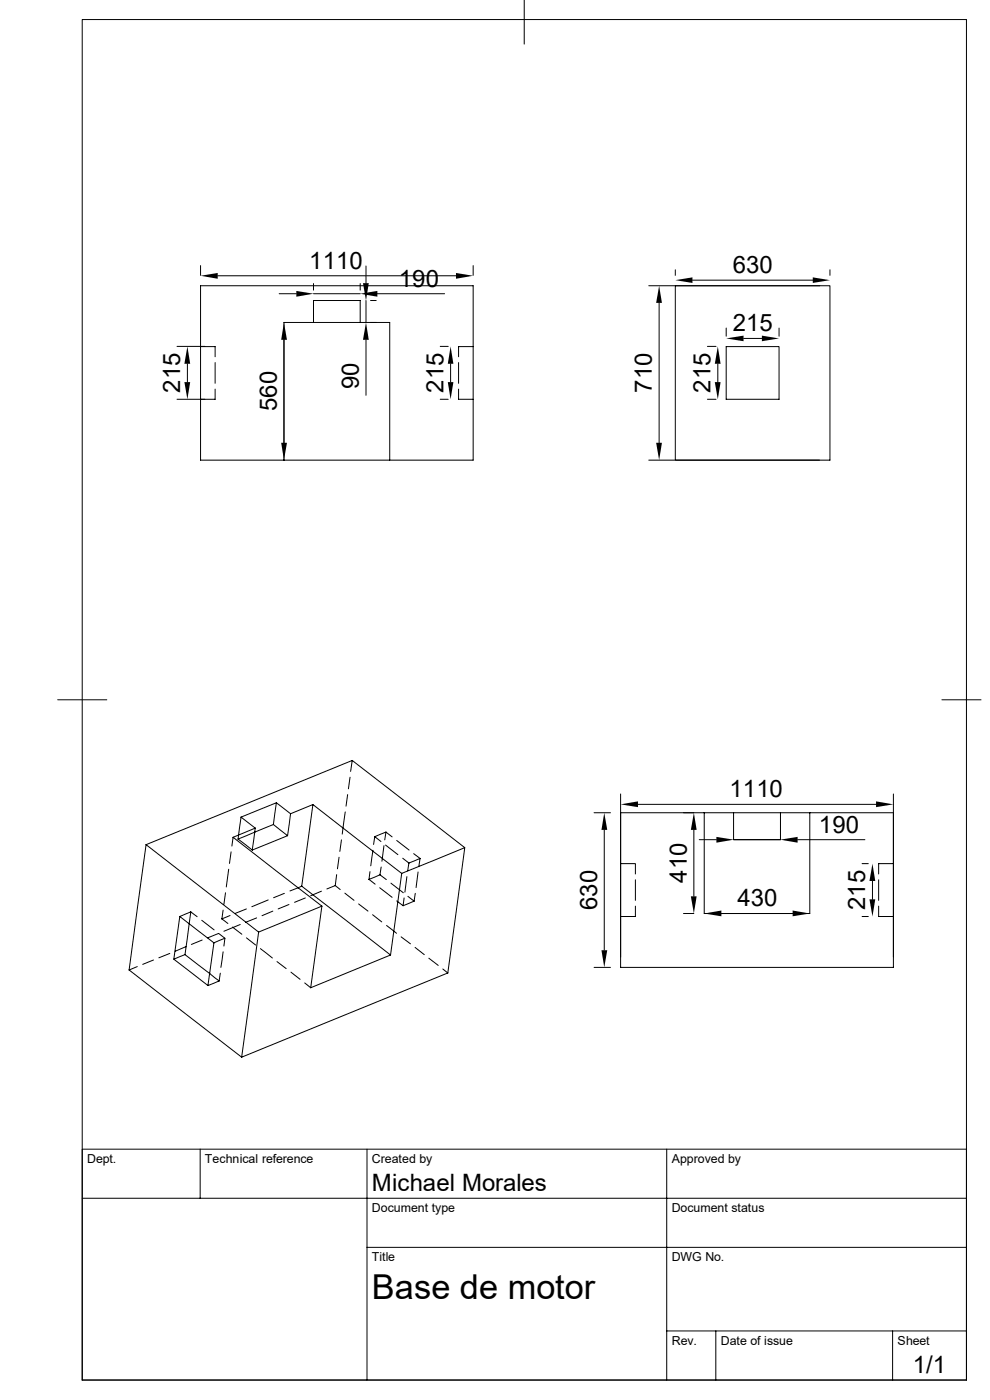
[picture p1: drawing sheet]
<svg xmlns="http://www.w3.org/2000/svg" width="210mm" height="297mm" viewBox="0 0 210 297" stroke-linecap="round" stroke-linejoin="round" font-family="sans-serif">
<g fill="none" stroke="#000" stroke-width=".21">
<path d="M17.4 4.1h187.6v288.7h-187.6zM111.2 0v9.4M42.5 56.3v2.1M46.2 58.5h50.5M77.6 56.4v3.7M100.4 56.3v2.1M143.3 57.2v1.2M146.9 59.4h25.5M176.1 57.2v1.2M37.5 73.5h6M39.8 77.2v3.9M42.5 73.5h3.1v2.2"/>
<path d="M42.5 60.6h57.9v37h-57.9zM45.6 76.9v4.4M59.2 62.3h3.7M60.2 72.1v21.8M66.5 68.4v-4.6h9.9v4.6M66.5 68.4h9.9M66.5 68.4h-6.3v29.2M66.5 60.2v1.4M66.5 62.3h9.9M76.4 60.2v1.4M76.4 68.4h6.3v29.2M77.6 63.8v4.6"/>
<path d="M77.6 72.1v11.8M78.6 63.8h1.2M78.6 68.4h1.2M80.1 62.3h14.2M93.4 73.5h1.7M95.6 77.2v3.9M97.3 76.9v4.4M100.4 73.5h-3.1v2.2M137.6 60.6h36.3M139.8 64.3v29.6M143.3 60.6h32.8v37h-32.8zM150.1 73.5h1.8"/>
<path d="M152.3 77.2v3.9M154.1 69.6v1.7M154.1 73.5h11.2v11.2h-11.2zM157.7 71.8h3.9M165.3 69.6v1.7M37.5 84.7h6M45.6 82.5v2.2h-3.1M93.4 84.7h1.7M97.3 82.5v2.2h3.1M137.6 97.6h36.3M150.1 84.7h1.8M12.2 148.5h10.4"/>
<path d="M199.8 148.5h8.3M31 179.2l23.9 18.5M31 179.2l-3.6 26.6M49.4 177.6l18.9 14.6M49.4 177.6l-.2 1.9M50.5 178l3 2.3M51.1 173.4l-.6 4.6M51.1 173.4l3 2.3M54.1 175.7l-.6 4.6M54.1 175.7l-4.7 1.9M58 174.9l-7.5 3.1M58 174.9l3 2.4"/>
<path d="M58.6 170.3l-.6 4.6M58.6 170.3l-7.5 3.1M58.6 170.3l3 2.3M61 177.3l-7.5 3M61.6 172.6l-.6 4.7M61.6 172.6l4.8-1.9-2.4 17.3M66.4 170.7l18.8 14.6M72.4 178.2l-.3 2.4M73.2 172.3l-.6 4.7M73.7 168.6l-.3 2.4M74.3 164.9l-.4 2.4M74.7 161.3l-43.7 17.9"/>
<path d="M74.7 161.3l23.9 18.5M74.7 161.3l-.3 2.4M79.5 177.5l-.3 1.7M79.5 177.5l1.3 1M81.4 179.4l-.4 3.3M81.8 179.3l2.6 2M81.9 176.5l-2.4 1M81.9 176.5l-.3 1.7M81.9 176.5l1.3 1M84.2 178.3l2.6 2M126 172.4h3.5M128.2 176.1v25.5"/>
<path d="M131.7 168.4v34.7M135.3 170.6h50.5M145 172.4h2.2M147.2 176.1v14.1M148.3 178.1h3.7M149.4 172.4h6.2M149.4 172.4v21.4h22.4v-21.4M149.4 172.4h-17.7v32.8h57.8v-32.8h-17.7M155.6 172.4h10v5.7h-10zM155.7 178.1h9.8M165.6 172.4h6.2M169.2 178.1h14.3"/>
<path d="M189.5 168.4v34.7M38.1 194.4l7.3 5.6M38.1 194.4l-1.2 9.1 2.3-1M40.5 193.5l-2.4 .9M40.5 193.5l-1.3 9M40.5 193.5l1.3 1M42.8 195.2l2.6 2.1M42.9 199.4l-2.3 1M46.4 198l-2.3 1M46.4 198l1.3 1.1M47.1 194.9l1.2 1M47.3 193.1l-.2 1.8"/>
<path d="M47.8 189.4l-.3 2.5M48.5 184.4l-.5 3.8M48.8 194.2l-1.7 .7M49 180.7l-.3 2.5M49.3 196.7l2 1.5M51 196.1l-3.5 1.5M52.3 192.8l-2.3 1M52.3 199l1.9 1.5M54.4 194.7l-2.3 1M54.9 197.7l-3.6 26.6M56.9 190.9l-3.5 1.5M57.9 193.3l-2.3 1"/>
<path d="M60.3 189.5l-2.3 1M61.3 191.9l-2.3 .9M64 188l-2.5 1M64 188l18.8 14.6-16.9 6.9M64.8 190.5l-2.3 .9M68.2 189.1l-2.3 .9M68.3 192.2l-2.4 17.3M68.3 192.2l-13.4 5.5M71.1 187.9l-1.8 .7M71.1 187.9l1.1 .8M71.4 185.5l-.3 2.4M71.9 181.9l-.3 2.4"/>
<path d="M73.2 189.5l1.9 1.5M76.1 191.8l2 1.5M78.3 186.6l1.3 1M78.5 184.9l-.2 1.7M79 194.1l2 1.5M79.1 180.4l-.4 3.3M80.6 188.3l2.6 2.1M80.6 185.6l-2.3 1M80.6 185.6l1.4 1M80.9 183.9l-.3 1.7M82 196.3l2.1 1.7M82.9 187.4l2.7 2"/>
<path d="M84.2 191.1l1.3 1.1M85.1 198.8l2 1.4M85.2 185.3l-2.4 17.3M85.2 185.3l13.4-5.5-3.6 26.6M85.4 182.1l1.3 1M85.7 190.5l-.2 1.7M86.3 186l-.4 3.3M86.5 190.2l1.3 1M86.7 183.1l-.2 1.6M87.8 181.1l1.3 1M87.8 191.2l-2.3 1M88.1 189.5l-.3 1.7"/>
<path d="M88.7 185l-.4 3.3M89.1 182.1l-2.4 1M89.1 182.1l-.2 1.7M131.7 183.2h3.1v2.2M134.8 192.2v2.2h-3.1M134.8 186.6v4.4M145 193.8h2.2M153 193.8h15.1M182.9 183.2h1.3M182.9 194.4h1.3M185.1 186.9v3.9M186.4 192.2v2.2h3.1"/>
<path d="M186.4 186.6v4.4M189.5 183.2h-3.1v2.2M27.4 205.8l23.9 18.5M29.1 205.1l-1.7 .7M32.6 203.7l-2.3 .9M36 202.3l-2.3 .9M36.9 203.5l7.2 5.6M39.2 202.5l7.3 5.6M39.5 200.8l-2.3 1M45.4 200l-1.3 9.1M45.4 200l2.3-.9-.2 1.6M46.5 208.1l-2.4 1"/>
<path d="M46.7 206.5l-.2 1.6M47.3 201.9l-.4 3.3M55.2 201.3l2.6 1.9M58.8 204l1.9 1.5M61.7 206.2l2 1.6M64.6 208.5l1.3 1M88.1 201l1.9 1.5M91 203.3l2 1.5M93.9 205.6l1.1 .8M95 206.4l-43.7 17.9M126 205.2h3.5M17.4 254.2h187.6"/>
<path d="M42.5 243.8v10.4M77.9 243.8v49M141.4 243.8v49M205 243.8h-187.6v49M77.9 264.6h127.1M141.4 282.4h63.6M151.8 282.4v10.4M189.4 282.4v10.4"/>
</g>
<g fill="#000">
<path d="M42.5 58.5l3.7-.6v1.2zM96.7 57.9l3.7 .6-3.7 .6zM143.3 59.4l3.6-.6v1.2zM172.4 58.8l3.7 .6-3.7 .6zM39.8 73.5l.5 3.7h-1.2zM60.2 68.4l.7 3.7h-1.3zM62.9 61.7l3.6 .6-3.6 .6zM77 60.1h1.2l-.6 3.7zM77.6 68.4l.6 3.7h-1.2zM76.4 62.3l3.7-.6v1.2zM95.6 73.5l.6 3.7h-1.2zM139.8 60.6l.6 3.7h-1.2z"/>
<path d="M152.3 73.5l.6 3.7h-1.3zM154.1 71.8l3.6-.6v1.2zM161.6 71.2l3.7 .6-3.7 .6zM39.1 81.1h1.2l-.5 3.6zM59.6 93.9h1.3l-.7 3.7zM95 81.1h1.2l-.6 3.6zM139.2 93.9h1.2l-.6 3.7zM151.6 81.1h1.3l-.6 3.6zM128.2 172.4l.6 3.7h-1.2zM131.7 170.6l3.6-.6v1.2zM147.2 172.4l.6 3.7h-1.2zM152 177.5l3.7 .6-3.7 .7z"/>
<path d="M165.5 178.1l3.7-.6v1.3zM185.8 170l3.7 .6-3.7 .6zM146.6 190.2h1.2l-.6 3.6zM149.4 193.8l3.6-.6v1.2zM168.1 193.2l3.7 .6-3.7 .6zM185.1 183.2l.6 3.7h-1.3zM184.4 190.8h1.3l-.6 3.6zM127.6 201.6h1.2l-.6 3.6z"/>
</g>
<text font-size="7.3" x="78.9" y="275.6">Base de motor</text>
<g font-size="5.1">
<text x="65.6" y="57">1110</text>
<text x="155.4" y="57.9">630</text>
<text x="84.6" y="60.8">190</text>
<text x="155.4" y="70.3">215</text>
<text x="38.2" y="83.3" transform="rotate(-90 38.2 83.3)">215</text>
<text x="76.1" y="82.6" transform="rotate(-90 76.1 82.6)">90</text>
<text x="94.1" y="83.3" transform="rotate(-90 94.1 83.3)">215</text>
<text x="138.3" y="83.4" transform="rotate(-90 138.3 83.4)">710</text>
<text x="150.7" y="83.3" transform="rotate(-90 150.7 83.3)">215</text>
<text x="58.7" y="87.2" transform="rotate(-90 58.7 87.2)">560</text>
<text x="154.8" y="169.1">1110</text>
<text x="173.7" y="176.7">190</text>
<text x="145.7" y="187.3" transform="rotate(-90 145.7 187.3)">410</text>
<text x="126.7" y="193.1" transform="rotate(-90 126.7 193.1)">630</text>
<text x="156.4" y="192.3">430</text>
<text x="183.6" y="193" transform="rotate(-90 183.6 193)">215</text>
<text x="78.9" y="252.6">Michael Morales</text>
<text x="193.6" y="291.4">1/1</text>
</g>
<g font-size="2.6">
<text x="18.5" y="246.7">Dept.</text>
<text x="43.5" y="246.7">Technical reference</text>
<text x="78.9" y="246.7">Created by</text>
<text x="142.5" y="246.7">Approved by</text>
<text x="78.9" y="257.1">Document type</text>
<text x="142.5" y="257.1">Document status</text>
<text x="78.9" y="267.5">Title</text>
<text x="142.5" y="267.5">DWG No.</text>
<text x="142.5" y="285.3">Rev.</text>
<text x="152.9" y="285.3">Date of issue</text>
<text x="190.4" y="285.3">Sheet</text>
</g>
</svg>
